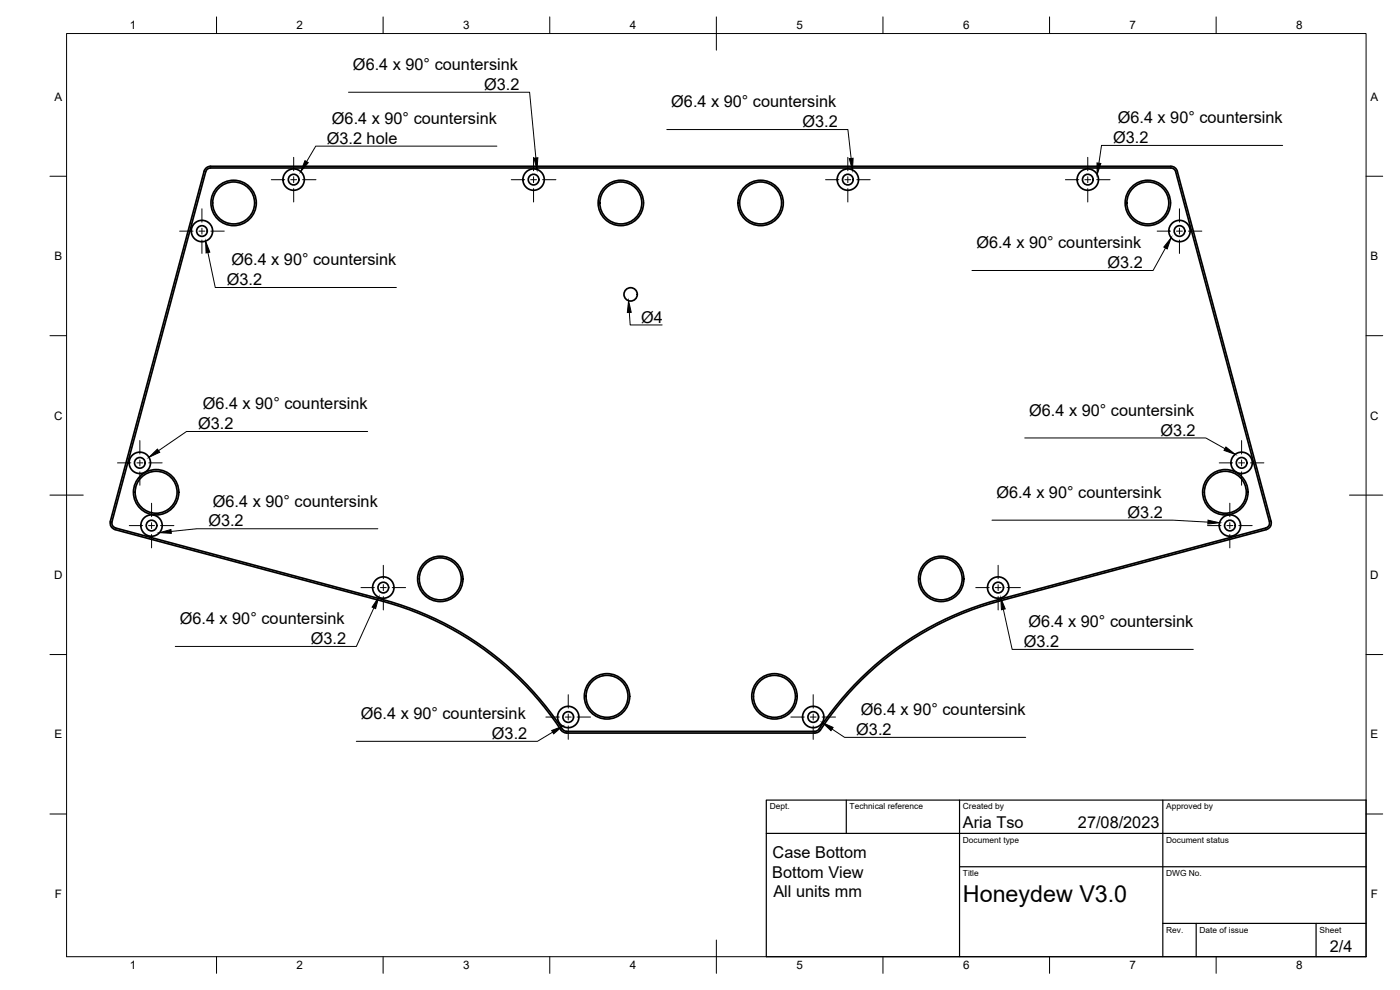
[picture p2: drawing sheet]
<svg xmlns="http://www.w3.org/2000/svg" width="420mm" height="297mm" viewBox="0 0 420 297" stroke-linecap="round" stroke-linejoin="round" font-family="sans-serif">
<!-- layer: Visible -->
<g fill="none" stroke="#000" stroke-width=".51">
<path d="M61.3 51.4l-28.2 105M61.7 51.5l-28.1 105.1a1.49 1.49 0 0 0 1.1 1.8l80.2 21.5a93.9 93.9 0 0 1 54.1 39.1l1 .4h74.5l1.1-.4a93.9 93.9 0 0 1 54.1-39.1l80.2-21.5a1.54 1.54 0 0 0 1.1-1.8l-28.2-105.1M351.4 50.4h-288.2l-1.1 .4-.3 .7M351.4 49.9h-288.2l-1.2 .4-.7 1.1M351.4 49.9l1.2 .4 .7 1.1 28.2 105a2 2 0 0 1-1.5 2.5l-80.2 21.5a93.2 93.2 0 0 0-53.8 38.9l-.7 .5-.8 .1M351.4 50.4l1.1 .4 .3 .7M33.1 156.4a2 2 0 0 0 1.4 2.5l80.2 21.5a93.3 93.3 0 0 1 53.9 38.9l.7 .5 .7 .1M170 219.9h74.5"/>
<circle cx="88.1" cy="53.9" r="1.6"/>
<circle cx="88.1" cy="53.9" r="3.2"/>
<circle cx="160.1" cy="53.9" r="1.6"/>
<circle cx="160.1" cy="53.9" r="3.2"/>
<circle cx="254.5" cy="53.9" r="1.6"/>
<circle cx="254.5" cy="53.9" r="3.2"/>
<circle cx="326.5" cy="53.9" r="1.6"/>
<circle cx="326.5" cy="53.9" r="3.2"/>
<circle cx="60.6" cy="69.3" r="1.6"/>
<circle cx="60.6" cy="69.3" r="3.2"/>
<circle cx="70.1" cy="60.9" r="6.8"/>
<circle cx="70.1" cy="60.9" r="6.3"/>
<circle cx="186.3" cy="60.9" r="6.8"/>
<circle cx="186.3" cy="60.9" r="6.3"/>
<circle cx="228.3" cy="60.9" r="6.3"/>
<circle cx="228.3" cy="60.9" r="6.8"/>
<circle cx="344.5" cy="60.9" r="6.8"/>
<circle cx="344.5" cy="60.9" r="6.3"/>
<circle cx="354" cy="69.3" r="1.6"/>
<circle cx="354" cy="69.3" r="3.2"/>
<circle cx="189.3" cy="88.3" r="2"/>
<circle cx="42" cy="138.9" r="1.6"/>
<circle cx="42" cy="138.9" r="3.2"/>
<circle cx="372.6" cy="138.9" r="1.6"/>
<circle cx="372.6" cy="138.9" r="3.2"/>
<circle cx="45.5" cy="157.7" r="1.6"/>
<circle cx="45.5" cy="157.7" r="3.2"/>
<circle cx="46.9" cy="147.7" r="6.8"/>
<circle cx="46.9" cy="147.7" r="6.3"/>
<circle cx="367.7" cy="147.7" r="6.8"/>
<circle cx="367.7" cy="147.7" r="6.3"/>
<circle cx="369.1" cy="157.7" r="1.6"/>
<circle cx="369.1" cy="157.7" r="3.2"/>
<circle cx="115" cy="176.3" r="1.6"/>
<circle cx="115" cy="176.3" r="3.2"/>
<circle cx="132.1" cy="173.7" r="6.8"/>
<circle cx="132.1" cy="173.7" r="6.3"/>
<circle cx="282.5" cy="173.7" r="6.8"/>
<circle cx="282.5" cy="173.7" r="6.3"/>
<circle cx="299.6" cy="176.3" r="1.6"/>
<circle cx="299.6" cy="176.3" r="3.2"/>
<circle cx="170.5" cy="215.1" r="1.6"/>
<circle cx="170.5" cy="215.1" r="3.2"/>
<circle cx="182.2" cy="208.9" r="6.8"/>
<circle cx="182.2" cy="208.9" r="6.3"/>
<circle cx="232.4" cy="208.9" r="6.8"/>
<circle cx="232.4" cy="208.9" r="6.3"/>
<circle cx="244.1" cy="215.1" r="1.6"/>
<circle cx="244.1" cy="215.1" r="3.2"/>
</g>
<!-- layer: BORDER -->
<g fill="none" stroke="#000" stroke-width=".3">
<path d="M20 10.1h390v276.9h-390zM65 5.1v5M115 5.1v5M165 5.1v5M215 5.1v10M265 5.1v5M315 5.1v5M365 5.1v5M15 52.9h5M410 52.9h5M15 100.7h5M410 100.7h5"/>
<path d="M15 148.6h10M405 148.6h10M15 196.4h5M410 196.4h5M15 244.2h5M410 244.2h5M65 287v5M115 287v5M165 287v5M215 282.1v9.9M265 287v5M315 287v5"/>
<path d="M365 287v5"/>
</g>
<!-- layer: TITLEBLOCK -->
<path d="M230 240.1h180v46.9h-180zM230 250h180M254 240.1v9.9M288 240.1v46.9M349 240.1v46.9M288 260.1h122M349 277.1h61M359 277.1v9.9M395 277.1v9.9" fill="none" stroke="#000" stroke-width=".36"/>
<!-- layer: Smart Centers -->
<g fill="none" stroke="#000" stroke-width=".3">
<path d="M81.4 53.9h4M87.2 53.9h1.8M88.1 47.2v4M88.1 53v1.8M88.1 56.6v4M90.8 53.9h4M153.4 53.9h4.1M159.2 53.9h1.8M160.1 47.2v4M160.1 53v1.8M160.1 56.6v4M162.8 53.9h4"/>
<path d="M247.8 53.9h4M253.6 53.9h1.7M254.4 47.2v4M254.4 53v1.8M254.4 56.6v4M257.1 53.9h4.1M319.7 53.9h4.1M325.6 53.9h1.7M326.5 47.2v4M326.5 53v1.8M326.5 56.6v4M329.1 53.9h4"/>
<path d="M53.9 69.3h4M59.7 69.3h1.8M60.6 62.6v4.1M60.6 68.5v1.7M60.6 72v4M63.3 69.3h4M347.3 69.3h4M353.1 69.3h1.8M354 62.6v4.1M354 68.5v1.7M354 72v4M356.7 69.3h4"/>
<path d="M35.3 138.9h4M41.1 138.9h1.8M42 132.2v4M42 138v1.8M44.6 138.9h4.1M365.9 138.9h4M371.7 138.9h1.8M372.6 132.2v4M372.6 138v1.8M375.3 138.9h4M38.8 157.7h4M42 141.6v4"/>
<path d="M44.6 157.7h1.8M45.5 151v4M45.5 156.8v1.8M48.2 157.7h4M362.4 157.7h4M368.2 157.7h1.8M369.1 151v4M369.1 156.8v1.8M371.8 157.7h4M372.6 141.6v4M45.5 160.4v4M108.3 176.3h4.1"/>
<path d="M114.2 176.3h1.7M115 169.6v4M115 175.4v1.8M115 179v4M117.7 176.3h4M292.8 176.3h4.1M298.6 176.3h1.8M299.6 169.6v4M299.6 175.4v1.8M299.6 179v4M302.2 176.3h4M369.1 160.4v4"/>
<path d="M163.8 215.1h4.1M169.6 215.1h1.8M170.5 208.4v4.1M170.5 214.3v1.7M170.5 217.8v4M173.2 215.1h4M237.3 215.1h4.1M243.2 215.1h1.7M244.1 208.4v4.1M244.1 214.3v1.7M244.1 217.8v4M246.7 215.1h4"/>
</g>
<!-- layer: Hole Notes -->
<g fill="#000" stroke="#000" stroke-width=".3">
<path d="M91.5 48.2l1 .6-2.3 2.7zM160.3 47.5l1.1-.2-.2 3.6zM254.9 47.6l1.1-.1-.2 3.5zM329.2 48.9l1.2 .2-1.1 3.3zM61.7 72.4l1.3 3.3-1.2 .2zM351.5 71.3l-1.2 3.4-1-.6zM44.7 137.2l2.5-2.4 .7 .9zM367.9 134.1l2.8 2.2-3.4-1.2zM362.5 156.1l3.5 .8-3.5 .3zM47.9 159.8l3.4-.9 .1 1.1zM113.6 179.2l-.9 3.4-1-.5zM300.4 179.4l1.3 3.3-1.2 .3z"/>
<path d="M165.6 219.2l3.3-1.3-2.7 2.3zM246.8 216.8l3.2 1.5-.6 .9z"/>
</g>
<g fill="none" stroke="#000" stroke-width=".3">
<path d="M104.6 27.7h54.3l1.9 19.7M200.1 38.9h54.4l.9 8.6M149.1 43.8h-54.3l-2.8 4.7M384.9 43.6h-54.3l-.8 5.4M62.4 75.8l2.2 10.5h54.4M349.8 74.4l-3.7 6.8h-54.4M110.3 129.5h-54.3l-8.4 5.7M307.5 131.4h54.4l5.7 3.2M113.4 158.7h-54.4l-7.6 .8M297.7 156.1h54.4l10.4 .6M112.2 182.4l-5.2 11.6h-54.4M301.1 182.8l2.7 12h54.3"/>
<path d="M165.9 219.7l-4.6 2.7h-54.4M249.7 218.7l3.8 2.5h54.3"/>
</g>
<!-- layer: Leaders -->
<path d="M188.6 90.2l.8 3.5-1.1 .1z" fill="#000" stroke="#000" stroke-width=".3"/>
<path d="M188.9 93.7l.2 3.8h9.6" fill="none" stroke="#000" stroke-width=".3"/>
<text font-size="7" x="289" y="270.6">Honeydew V3.0</text>
<g font-size="4.9">
<text x="105.9" y="21">Ø6.4 x 90° countersink</text>
<text x="145.3" y="27">Ø3.2</text>
<text x="201.5" y="32.2">Ø6.4 x 90° countersink</text>
<text x="99.6" y="37.2">Ø6.4 x 90° countersink</text>
<text x="240.8" y="38.1">Ø3.2</text>
<text x="335.4" y="37">Ø6.4 x 90° countersink</text>
<text x="98.1" y="43.1">Ø3.2 hole</text>
<text x="334.1" y="42.9">Ø3.2</text>
<text x="293.1" y="74.5">Ø6.4 x 90° countersink</text>
<text x="69.5" y="79.6">Ø6.4 x 90° countersink</text>
<text x="332.4" y="80.5">Ø3.2</text>
<text x="68.1" y="85.6">Ø3.2</text>
<text x="192.4" y="96.8">Ø4</text>
<text x="60.9" y="122.8">Ø6.4 x 90° countersink</text>
<text x="308.9" y="124.7">Ø6.4 x 90° countersink</text>
<text x="59.5" y="128.8">Ø3.2</text>
<text x="348.2" y="130.7">Ø3.2</text>
<text x="299.1" y="149.4">Ø6.4 x 90° countersink</text>
<text x="63.9" y="152">Ø6.4 x 90° countersink</text>
<text x="338.4" y="155.4">Ø3.2</text>
<text x="62.5" y="158">Ø3.2</text>
<text x="54" y="187.3">Ø6.4 x 90° countersink</text>
<text x="308.6" y="188.2">Ø6.4 x 90° countersink</text>
<text x="93.3" y="193.3">Ø3.2</text>
<text x="307.3" y="194.1">Ø3.2</text>
<text x="108.3" y="215.8">Ø6.4 x 90° countersink</text>
<text x="258.3" y="214.6">Ø6.4 x 90° countersink</text>
<text x="147.6" y="221.7">Ø3.2</text>
<text x="257" y="220.5">Ø3.2</text>
<text x="289" y="248.5">Aria Tso</text>
<text x="323.5" y="248.5">27/08/2023</text>
<text x="231.9" y="257.5">Case Bottom</text>
<text x="231.8" y="263.3">Bottom View</text>
<text x="232.1" y="269.1">All units mm</text>
<text x="399.1" y="285.7">2/4</text>
</g>
<g font-size="3.5">
<text x="39" y="8.8">1</text>
<text x="89" y="8.8">2</text>
<text x="139" y="8.8">3</text>
<text x="189" y="8.8">4</text>
<text x="239" y="8.8">5</text>
<text x="289" y="8.8">6</text>
<text x="339" y="8.8">7</text>
<text x="389" y="8.8">8</text>
<text x="16.3" y="30.2">A</text>
<text x="411.3" y="30.2">A</text>
<text x="16.3" y="78">B</text>
<text x="411.3" y="78">B</text>
<text x="16.2" y="125.9">C</text>
<text x="411.2" y="125.9">C</text>
<text x="16.2" y="173.7">D</text>
<text x="411.2" y="173.7">D</text>
<text x="16.3" y="221.6">E</text>
<text x="411.3" y="221.6">E</text>
<text x="16.4" y="269.4">F</text>
<text x="411.4" y="269.4">F</text>
<text x="39" y="290.8">1</text>
<text x="89" y="290.8">2</text>
<text x="139" y="290.8">3</text>
<text x="189" y="290.8">4</text>
<text x="239" y="290.8">5</text>
<text x="289" y="290.8">6</text>
<text x="339" y="290.8">7</text>
<text x="389" y="290.8">8</text>
</g>
<g font-size="2.5">
<text x="231" y="242.9">Dept.</text>
<text x="255" y="242.9">Technical reference</text>
<text x="289" y="242.9">Created by</text>
<text x="350" y="242.9">Approved by</text>
<text x="289" y="252.8">Document type</text>
<text x="350" y="252.8">Document status</text>
<text x="289" y="262.9">Title</text>
<text x="350" y="262.9">DWG No.</text>
<text x="350" y="279.9">Rev.</text>
<text x="360" y="279.9">Date of issue</text>
<text x="396" y="279.9">Sheet</text>
</g>
</svg>
